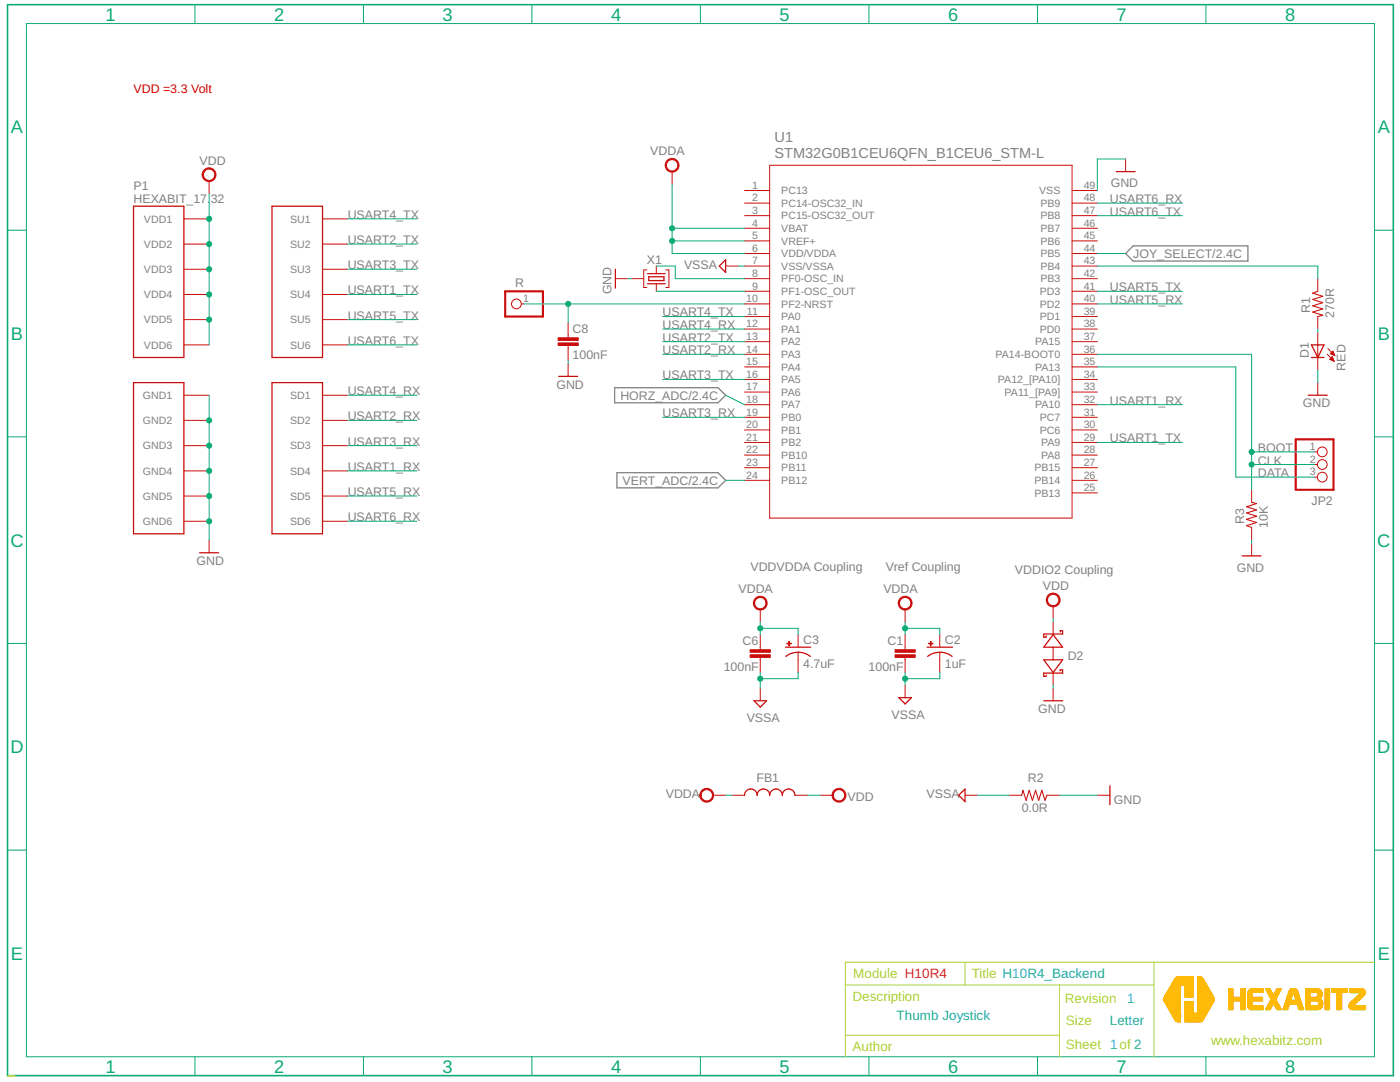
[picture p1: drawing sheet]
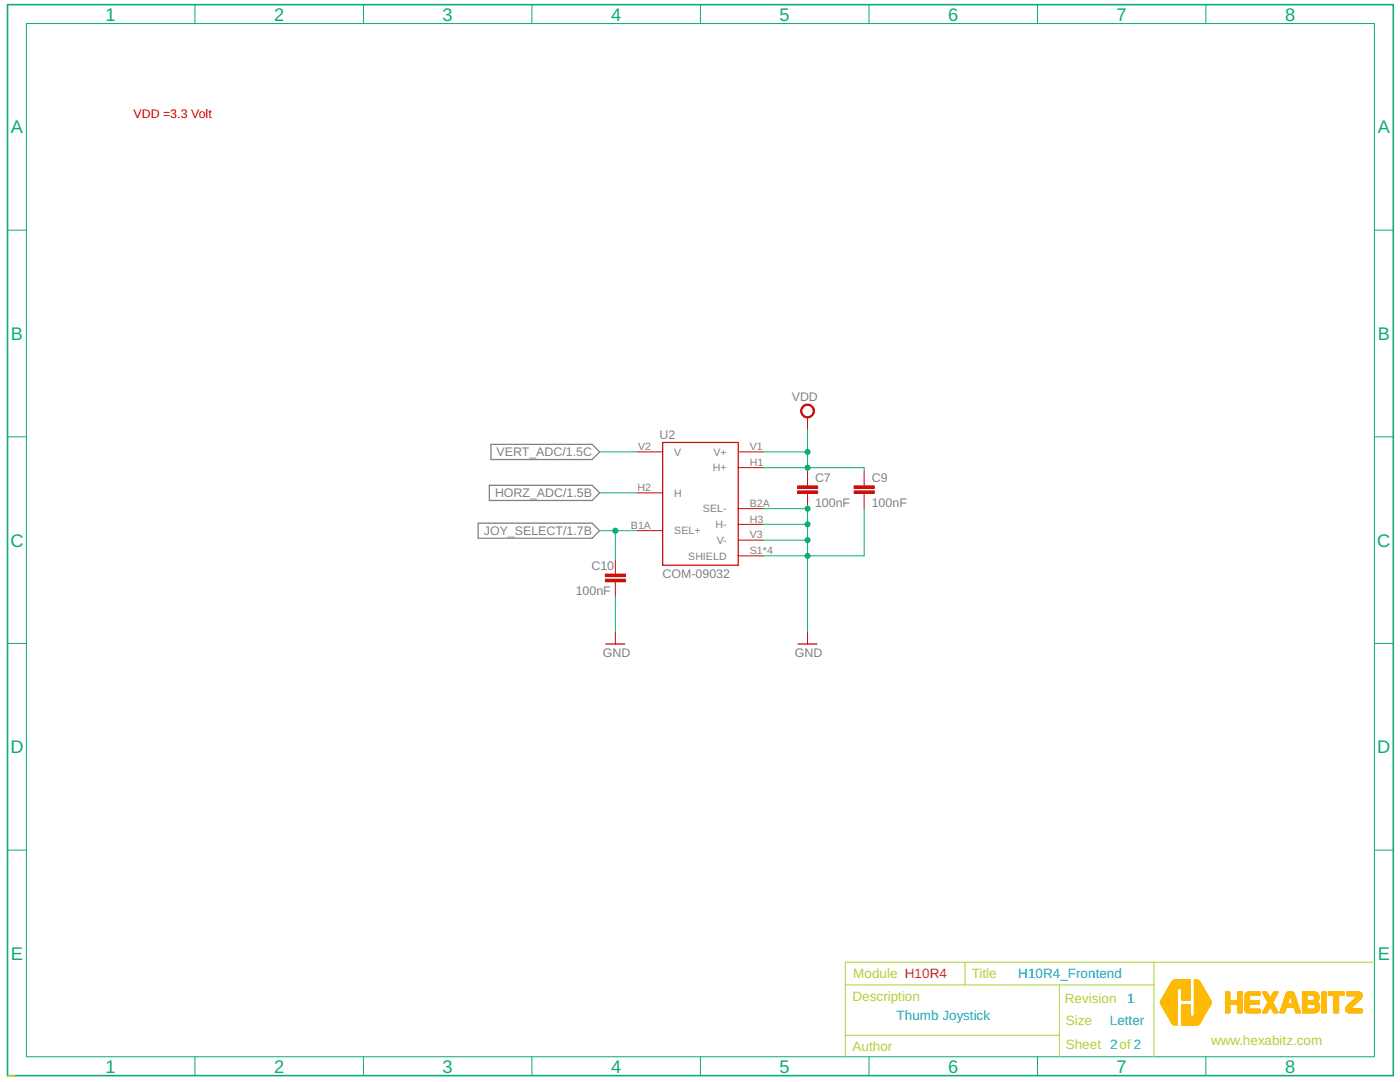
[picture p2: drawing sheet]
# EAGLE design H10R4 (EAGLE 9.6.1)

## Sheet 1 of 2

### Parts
C1  100nF  C-0603  [C-0603]
C2  1uF  C-0805-POL  [C-0805-POL]
C3  4.7uF  C-0805-POL  [C-0805-POL]
C6  100nF  C-0603  [C-0603]
C8  100nF  C-0603  [C-0603]
D1  RED  VLMS1300-GS08  [VLMS1300-GS08]
D2  BOURNS_CDSOD323-T03SCBOURNS_CDSOD323-T03SC_0_0  [BOURNS_CDSOD323-T03SC_0]
FB1  FB-TDK_MMZ1608Y300B  [FB-TDK_MMZ1608Y300B]
JP2  PINHD-1X3  [1X03]
P1  HEXABIT_17.32  [HEXABIT_17.32]
R  R  PINHD-1X1  [1X01]
R1  270R  R-0603  [R-0603]
R2  0.0R  R-0603  [R-0603]
R3  10K  R-0603  [R-0603]
TRIMBLE-LOGO1  HEXA-LOGO  [HEXA-LOGO]
U1  STM32G0B1CEU6QFN_B1CEU6_STM-L  [QFN_B1CEU6_STM-L]
X1  XTALL_CSTCE8M00G52  [XTALL_CSTCE8M00G52]

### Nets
CLK: JP2.1 JP2.2 R3.2 U1.36(PA14-BOOT0)
DATA: JP2.3 U1.35(PA13)
GND: C8.2 D1.C D2.1(A) P1.PAD_PD7(GND1) P1.PAD_PD8(GND2) P1.PAD_PD9(GND3) P1.PAD_PD10(GND4) P1.PAD_PD11(GND5) P1.PAD_PD12(GND6) R2.1 R3.1 U1.49(VSS) X1.P$2 ; also sheet 2
HORZ_ADC: U1.18(PA7) ; also sheet 2
JOY_SELECT: U1.44(PB5) ; also sheet 2
N$1: R1.1 U1.43(PB4)
N$3: D1.A R1.2
N$4: C8.1 R.1 U1.10(PF2-NRST)
N$5: U1.9(PF1-OSC_OUT) X1.P$1
N$6: U1.8(PF0-OSC_IN) X1.P$3
USART1_RX: P1.PAD_PD4(SD4) U1.32(PA10)
USART1_TX: P1.PAD_PU4(SU4) U1.29(PA9)
USART2_RX: P1.PAD_PD2(SD2) U1.14(PA3)
USART2_TX: P1.PAD_PU2(SU2) U1.13(PA2)
USART3_RX: P1.PAD_PD3(SD3) U1.19(PB0)
USART3_TX: P1.PAD_PU3(SU3) U1.16(PA5)
USART4_RX: P1.PAD_PD1(SD1) U1.12(PA1)
USART4_TX: P1.PAD_PU1(SU1) U1.11(PA0)
USART5_RX: P1.PAD_PD5(SD5) U1.40(PD2)
USART5_TX: P1.PAD_PU5(SU5) U1.41(PD3)
USART6_RX: P1.PAD_PD6(SD6) U1.48(PB9)
USART6_TX: P1.PAD_PU6(SU6) U1.47(PB8)
VDD: D2.2(C) FB1.2 P1.PAD_PU7(VDD1) P1.PAD_PU8(VDD2) P1.PAD_PU9(VDD3) P1.PAD_PU10(VDD4) P1.PAD_PU11(VDD5) P1.PAD_PU12(VDD6) ; also sheet 2
VDDA: C1.1 C2.1(+) C3.1(+) C6.1 FB1.1 U1.4(VBAT) U1.5(VREF+) U1.6(VDD/VDDA)
VERT_ADC: U1.24(PB12) ; also sheet 2
VSSA: C1.2 C2.2(-) C3.2(-) C6.2 R2.2 U1.7(VSS/VSSA)
Unconnected: U1.1(PC13) U1.2(PC14-OSC32_IN) U1.3(PC15-OSC32_OUT) U1.15(PA4) U1.17(PA6) U1.20(PB1) U1.21(PB2) U1.22(PB10) U1.23(PB11) U1.25(PB13) U1.26(PB14) U1.27(PB15) U1.28(PA8) U1.30(PC6) U1.31(PC7) U1.33(PA11_[PA9]) U1.34(PA12_[PA10]) U1.37(PA15) U1.38(PD0) U1.39(PD1) U1.42(PB3) U1.45(PB6) U1.46(PB7)

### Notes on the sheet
- VDD =3.3 Volt
- BOOT
- VDD\VDDA Coupling | Vref Coupling | VDDIO2 Coupling
- Module | H10R4 | Title | H10R4_Backend
- Description | Revision | 1
- Thumb Joystick
- Size | Letter
- 1 | 2 | www.hexabitz.com
- Author | Sheet     of
- C:/Users/Admin/Desktop/logodraft.bmp

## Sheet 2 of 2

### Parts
C7  100nF  C-0603  [C-0603]
C9  100nF  C-0603  [C-0603]
C10  100nF  C-0603  [C-0603]
U2  COM-09032  [XDCR_COM-09032]

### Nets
GND: C7.2 C9.2 C10.2 U2.B2A(SEL-) U2.H3(H-) U2.S1(SHIELD) U2.S2(SHIELD) U2.S3(SHIELD) U2.S4(SHIELD) U2.V3(V-) ; also sheet 1
HORZ_ADC: U2.H2(H) ; also sheet 1
JOY_SELECT: C10.1 U2.B1A(SEL+) ; also sheet 1
VDD: C7.1 C9.1 U2.H1(H+) U2.V1(V+) ; also sheet 1
VERT_ADC: U2.V2(V) ; also sheet 1

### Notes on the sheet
- VDD =3.3 Volt
- Module | H10R4 | Title | H10R4_Frontend
- Description | Revision | 1
- Thumb Joystick
- Size | Letter
- www.hexabitz.com
- Author | Sheet     of | 2 | 2
- C:/Users/Admin/Desktop/logodraft.bmp

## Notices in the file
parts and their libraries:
HEXABITZ_ICs: COPYRIGHT: Copyright (C) 2021 Ultra Librarian. All rights reserved.
